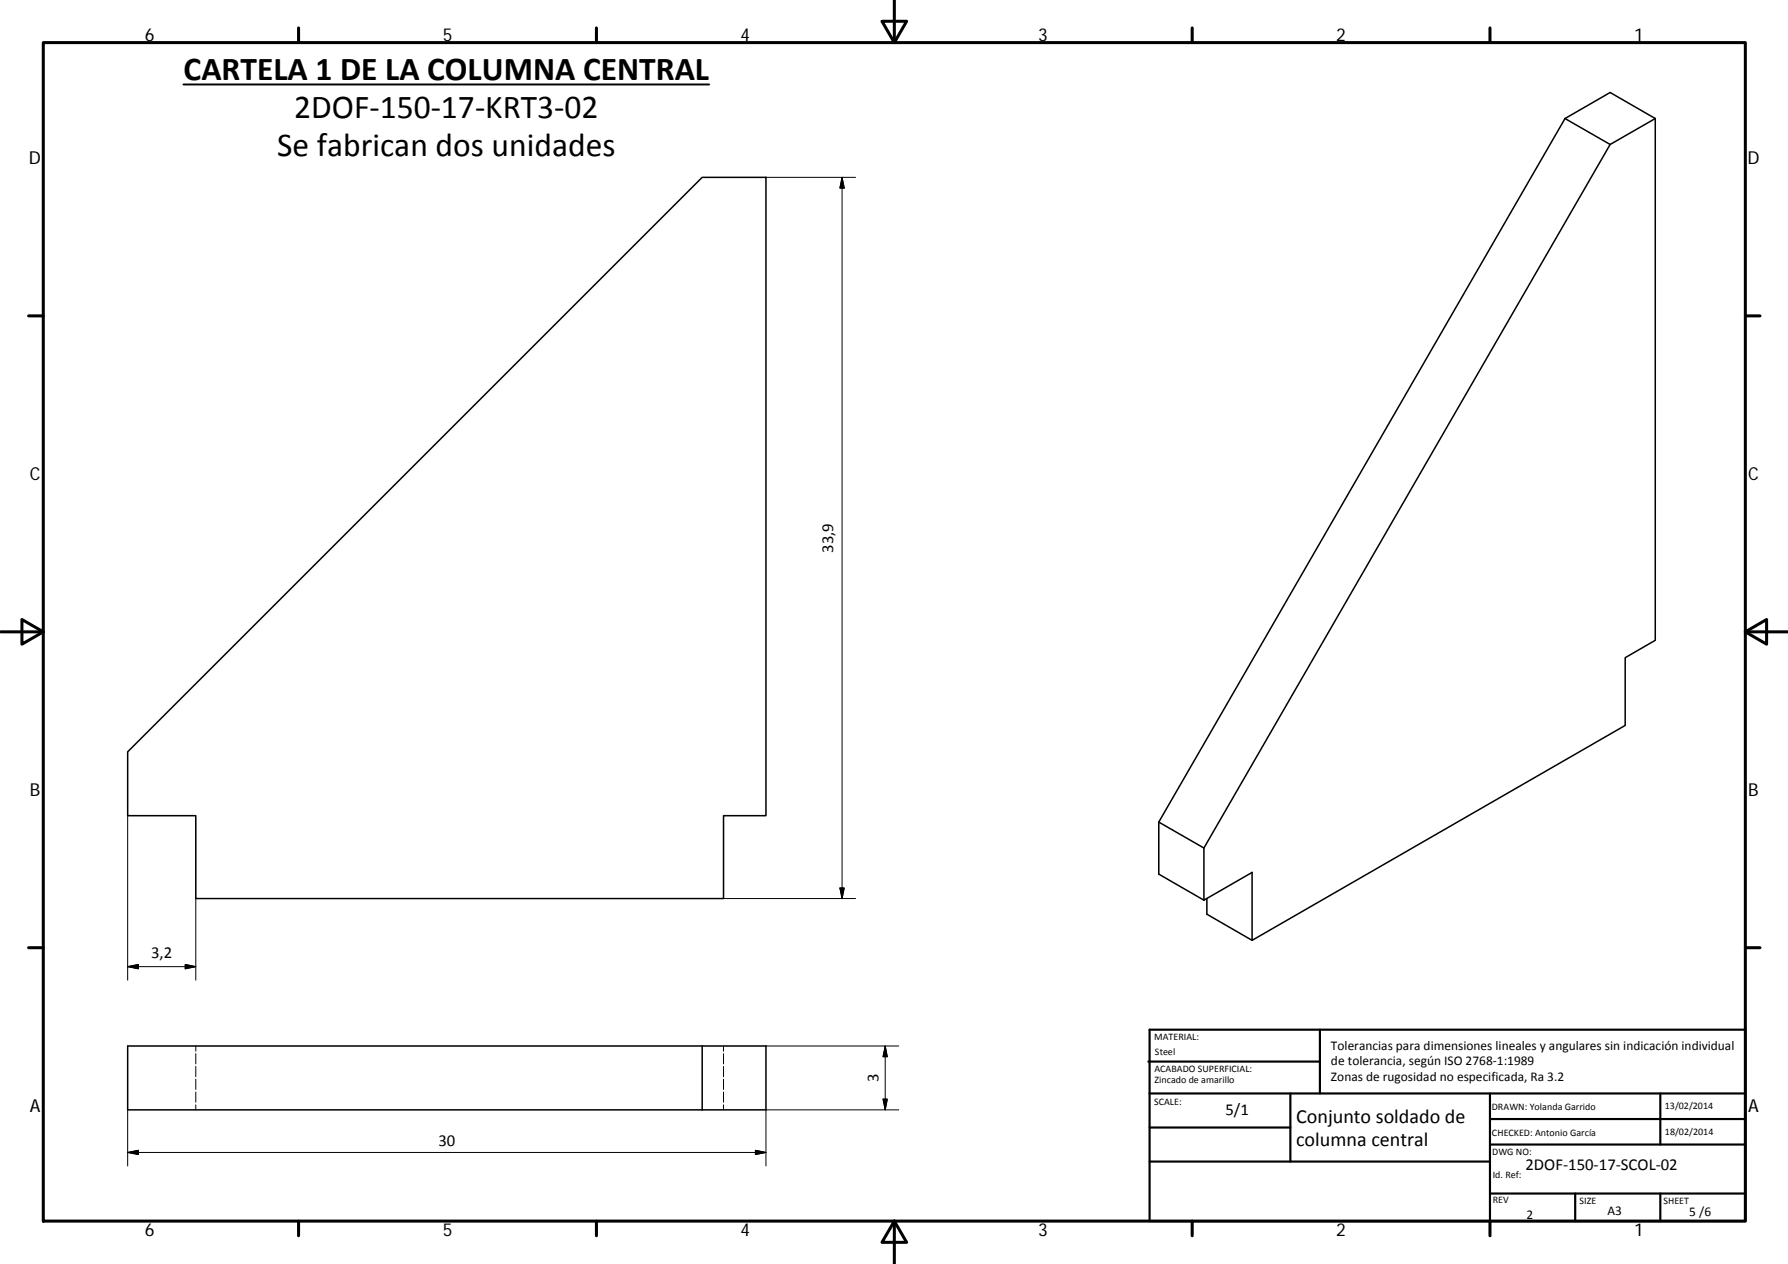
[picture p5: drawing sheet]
<svg xmlns="http://www.w3.org/2000/svg" width="420mm" height="297mm" viewBox="0 0 420 297" stroke-linecap="round" stroke-linejoin="round" font-family="sans-serif">
<path d="M367.8 27.9l10.6-6.2 10.6 6.2M367.8 27.9l10.6 6.1M367.8 27.9l-95.5 165.3M378.4 34l-95.5 165.3M389 27.9v122.6l-7.1 4.1v15.9l-87.7 50.5v-16l-11.3 6.5v-12.2M389 27.9l-10.6 6.1M30 176.7l135-135h15v150h-10v19.5h-124v-19.5h-16zM272.3 193.2l10.6 6.1M272.3 193.2v12.2l10.6 6.1M283.6 211.1v3.7l10.6 6.2M30 245.8h150v15h-150zM165 245.8v15" fill="none" stroke="#000" stroke-width=".36"/>
<g fill="none" stroke="#000" stroke-width=".23">
<path d="M180 41.7h21.1M197.9 41.7v169.5M197.9 41.7l.5 2.5h-1zM30 191.7v38.6M46 211.2v19.1M170 211.2h31.1M197.4 208.7h1l-.5 2.5zM30 227.2l2.5-.5v1zM30 227.2h16M43.5 226.7l2.5 .5-2.5 .5zM46 245.8v1.2M46 247.6v2.4"/>
<path d="M46 250.6v2.4M46 253.6v2.4M46 256.6v2.4M46 259.6v1.2M170 245.8v1.2M170 247.6v2.4M170 250.6v2.4M170 253.6v2.4M170 256.6v2.4M170 259.6v1.2M180 245.8h31.2M207.5 258.3h1l-.5 2.5z"/>
<path d="M208 245.8v15M208 245.8l.5 2.5h-1zM30 260.8v13.2M30 270.8l2.5-.5v1zM30 270.8h150M177.5 270.3l2.5 .5-2.5 .5zM211.2 260.8h-31.2v13.2"/>
</g>
<g fill="none" stroke="#000" stroke-width=".71">
<path d="M10.2 10h399.9v277h-399.9zM70.2 6.6v3.4M140.2 6.6v3.4M207.3 5h5.8l-2.9 5zM210.2 0v10M280.2 6.6v3.4M350.1 6.6v3.4M6.7 74.2h3.5M410.1 74.2h3.5M.2 148.5h10M5.2 145.6l5 2.9-5 2.9zM410.1 148.5l5-2.9v5.8z"/>
<path d="M410.1 148.5h10M6.7 222.7h3.5M410.1 222.7h3.5M70.2 287v3.4M140.2 287v3.4M210.2 287l2.9 5h-5.8zM210.2 287v10M280.2 287v3.4M350.1 287v3.4"/>
</g>
<g fill="none" stroke="#000" stroke-width=".51">
<path d="M269.8 249.5h40.4M270.1 242h140v45h-140zM270.1 257h140M303.2 257v16M310.2 242v15M350.1 257v30M390.2 257v12M270.1 265h33.1M270.1 273h80M350.1 269h60M350.1 263h60M350.1 280.5h60"/>
<path d="M370.2 280.5v6.5M390.2 280.5v6.5"/>
</g>
<path d="M43.1 19.9h123.5" fill="none" stroke="#000" stroke-width=".46"/>
<path d="M197.9 41.7l.5 2.5h-1zM197.4 208.7h1l-.5 2.5zM30 227.2l2.5-.5v1zM43.5 226.7l2.5 .5-2.5 .5zM207.5 258.3h1l-.5 2.5zM208 245.8l.5 2.5h-1zM30 270.8l2.5-.5v1zM177.5 270.3l2.5 .5-2.5 .5z" fill="#000" stroke="#000" stroke-width=".23"/>
<g font-size="7.9">
<text x="43.1" y="18.8">CARTELA 1 DE LA COLUMNA CENTRAL</text>
<text x="69.1" y="27.8">2DOF‐150‐17‐KRT3‐02</text>
<text x="65.1" y="36.7">Se fabrican dos unidades</text>
</g>
<g font-size="4.7">
<text x="304.6" y="263.9">Conjunto soldado de</text>
<text x="304.6" y="269.3">columna central</text>
</g>
<g font-size="4.2">
<text x="34" y="9.6">6</text>
<text x="104" y="9.6">5</text>
<text x="174" y="9.6">4</text>
<text x="244" y="9.6">3</text>
<text x="314" y="9.6">2</text>
<text x="384" y="9.6">1</text>
<text x="6.8" y="38.7">D</text>
<text x="410.6" y="38.7">D</text>
<text x="7" y="112.9">C</text>
<text x="410.8" y="112.9">C</text>
<text x="7" y="187.1">B</text>
<text x="410.8" y="187.1">B</text>
<text x="7" y="261.3">A</text>
<text x="410.8" y="261.3">A</text>
<text x="34" y="290.4">6</text>
<text x="104" y="290.4">5</text>
<text x="174" y="290.4">4</text>
<text x="244" y="290.4">3</text>
<text x="314" y="290.4">2</text>
<text x="384" y="290.4">1</text>
</g>
<g font-size="3.9">
<text x="195.8" y="129.9" transform="rotate(-90 195.8 129.9)">33,9</text>
<text x="35.5" y="225.1">3,2</text>
<text x="206.5" y="254.3" transform="rotate(-90 206.5 254.3)">3</text>
<text x="288" y="262.1">5/1</text>
<text x="103" y="269.3">30</text>
<text x="358.5" y="274.9">2DOF‐150‐17‐SCOL‐02</text>
</g>
<g font-size="3.1">
<text x="312.8" y="246.8">Tolerancias para dimensiones lineales y angulares sin indicación individual</text>
<text x="312.8" y="250.4">de tolerancia, según ISO 2768‐1:1989</text>
<text x="312.8" y="254">Zonas de rugosidad no especificada, Ra 3.2</text>
<text x="358.7" y="286.4">2</text>
<text x="377.7" y="285.6">A3</text>
<text x="397" y="285.8">5 /6</text>
</g>
<g font-size="2.4">
<text x="271.2" y="244.4">MATERIAL:</text>
<text x="271.3" y="251.9">ACABADO SUPERFICIAL:</text>
<text x="271.4" y="247.9">Steel</text>
<text x="271.3" y="254.6">Zincado de amarillo</text>
<text x="271.2" y="259.7">SCALE:</text>
<text x="350.6" y="260.9">DRAWN: Yolanda Garrido</text>
<text x="391.2" y="260.6">13/02/2014</text>
<text x="350.6" y="267">CHECKED: Antonio García</text>
<text x="391.2" y="266.6">18/02/2014</text>
<text x="350.6" y="271.4">DWG NO:</text>
<text x="350.8" y="276.8">Id. Ref:</text>
<text x="350.8" y="282.8">REV</text>
<text x="371.2" y="282.9">SIZE</text>
<text x="390.9" y="282.9">SHEET</text>
</g>
</svg>
